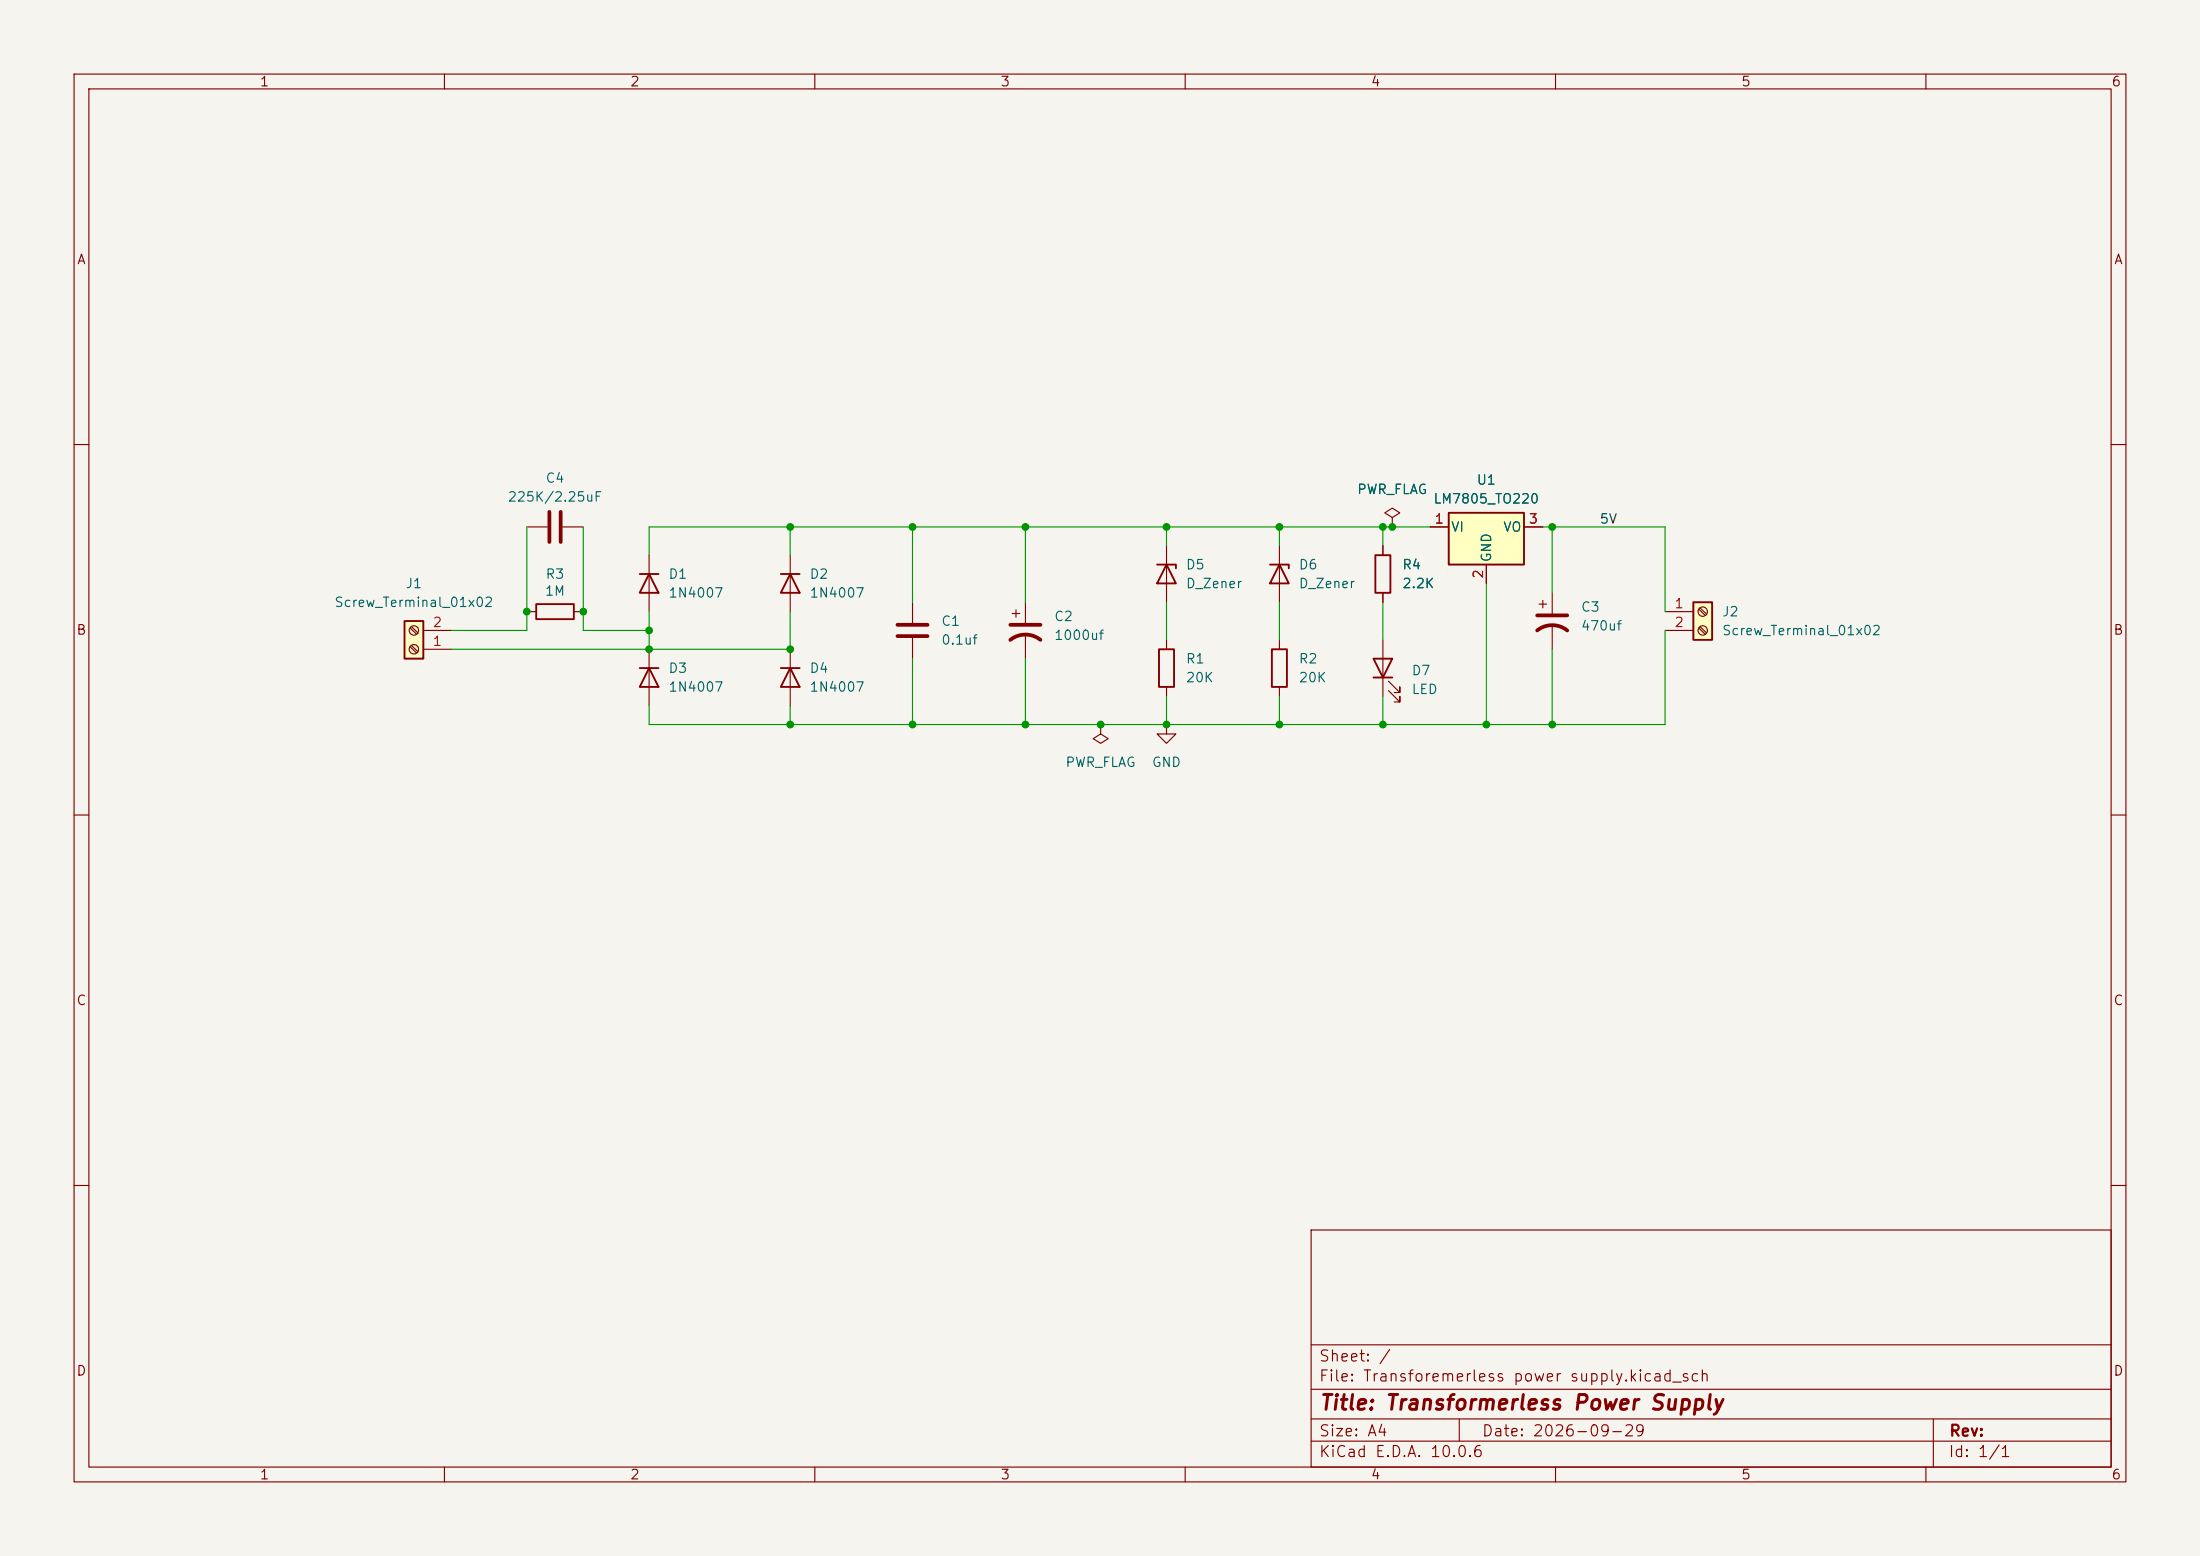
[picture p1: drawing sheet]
(kicad_sch
 (version 20260306)
 (generator "eeschema")
 (generator_version "10.0")
 (paper "A4")
 (title_block
  (title "Transformerless Power Supply")
  (date "2026-09-29"))
 (lib_symbols
  (symbol "Connector:Screw_Terminal_01x02"
   (pin_names
    (offset 1.016) (hide yes)) (exclude_from_sim no) (in_bom yes) (on_board yes)
   (in_pos_files yes)
   (duplicate_pin_numbers_are_jumpers no)
   (property "Reference" "J" (at 0 2.54 0) (show_name no) (do_not_autoplace no) (effects (font (size 1.27 1.27))))
   (property "Value" "Screw_Terminal_01x02" (at 0 -5.08 0) (show_name no) (do_not_autoplace no) (effects (font (size 1.27 1.27))))
   (property "Footprint" "" (at 0 0 0) (show_name no) (do_not_autoplace no) (hide yes) (effects (font (size 1.27 1.27))))
   (property "Datasheet" "" (at 0 0 0) (show_name no) (do_not_autoplace no) (hide yes) (effects (font (size 1.27 1.27))))
   (property "Description" "Generic screw terminal, single row, 01x02, script generated (kicad-library-utils/schlib/autogen/connector/)" (at 0 0 0) (show_name no) (do_not_autoplace no) (hide yes) (effects (font (size 1.27 1.27))))
   (symbol "Screw_Terminal_01x02_1_1"
    (rectangle (start -1.27 1.27) (end 1.27 -3.81) (stroke (width 0.254) (type default)) (fill (type background)))
    (polyline (pts (xy -0.5334 0.3302) (xy 0.3302 -0.508)) (stroke (width 0.1524) (type default)) (fill (type none)))
    (polyline (pts (xy -0.5334 -2.2098) (xy 0.3302 -3.048)) (stroke (width 0.1524) (type default)) (fill (type none)))
    (polyline (pts (xy -0.3556 0.508) (xy 0.508 -0.3302)) (stroke (width 0.1524) (type default)) (fill (type none)))
    (polyline (pts (xy -0.3556 -2.032) (xy 0.508 -2.8702)) (stroke (width 0.1524) (type default)) (fill (type none)))
    (circle (center 0 0) (radius 0.635) (stroke (width 0.1524) (type default)) (fill (type none)))
    (circle (center 0 -2.54) (radius 0.635) (stroke (width 0.1524) (type default)) (fill (type none)))
    (pin passive line (at -5.08 0 0) (length 3.81) (name "Pin_1" (effects (font (size 1.27 1.27)))) (number "1" (effects (font (size 1.27 1.27)))))
    (pin passive line (at -5.08 -2.54 0) (length 3.81) (name "Pin_2" (effects (font (size 1.27 1.27)))) (number "2" (effects (font (size 1.27 1.27))))))
   (embedded_fonts no))
  (symbol "Device:C"
   (pin_numbers (hide yes))
   (pin_names
    (offset 0.254)) (exclude_from_sim no) (in_bom yes) (on_board yes)
   (in_pos_files yes)
   (duplicate_pin_numbers_are_jumpers no)
   (property "Reference" "C" (at 0.635 2.54 0) (show_name no) (do_not_autoplace no) (effects (font (size 1.27 1.27)) (justify left)))
   (property "Value" "C" (at 0.635 -2.54 0) (show_name no) (do_not_autoplace no) (effects (font (size 1.27 1.27)) (justify left)))
   (property "Footprint" "" (at 0.9652 -3.81 0) (show_name no) (do_not_autoplace no) (hide yes) (effects (font (size 1.27 1.27))))
   (property "Datasheet" "" (at 0 0 0) (show_name no) (do_not_autoplace no) (hide yes) (effects (font (size 1.27 1.27))))
   (property "Description" "Unpolarized capacitor" (at 0 0 0) (show_name no) (do_not_autoplace no) (hide yes) (effects (font (size 1.27 1.27))))
   (symbol "C_0_1"
    (polyline (pts (xy -2.032 0.762) (xy 2.032 0.762)) (stroke (width 0.508) (type default)) (fill (type none)))
    (polyline (pts (xy -2.032 -0.762) (xy 2.032 -0.762)) (stroke (width 0.508) (type default)) (fill (type none))))
   (symbol "C_1_1"
    (pin passive line (at 0 3.81 270) (length 2.794) (name "" (effects (font (size 1.27 1.27)))) (number "1" (effects (font (size 1.27 1.27)))))
    (pin passive line (at 0 -3.81 90) (length 2.794) (name "" (effects (font (size 1.27 1.27)))) (number "2" (effects (font (size 1.27 1.27))))))
   (embedded_fonts no))
  (symbol "Device:C_Polarized_US"
   (pin_numbers (hide yes))
   (pin_names
    (offset 0.254) (hide yes)) (exclude_from_sim no) (in_bom yes) (on_board yes)
   (in_pos_files yes)
   (duplicate_pin_numbers_are_jumpers no)
   (property "Reference" "C" (at 0.635 2.54 0) (show_name no) (do_not_autoplace no) (effects (font (size 1.27 1.27)) (justify left)))
   (property "Value" "C_Polarized_US" (at 0.635 -2.54 0) (show_name no) (do_not_autoplace no) (effects (font (size 1.27 1.27)) (justify left)))
   (property "Footprint" "" (at 0 0 0) (show_name no) (do_not_autoplace no) (hide yes) (effects (font (size 1.27 1.27))))
   (property "Datasheet" "" (at 0 0 0) (show_name no) (do_not_autoplace no) (hide yes) (effects (font (size 1.27 1.27))))
   (property "Description" "Polarized capacitor, US symbol" (at 0 0 0) (show_name no) (do_not_autoplace no) (hide yes) (effects (font (size 1.27 1.27))))
   (symbol "C_Polarized_US_0_1"
    (polyline (pts (xy -2.032 0.762) (xy 2.032 0.762)) (stroke (width 0.508) (type default)) (fill (type none)))
    (polyline (pts (xy -1.778 2.286) (xy -0.762 2.286)) (stroke (width 0) (type default)) (fill (type none)))
    (polyline (pts (xy -1.27 1.778) (xy -1.27 2.794)) (stroke (width 0) (type default)) (fill (type none)))
    (arc (start -2.032 -1.27) (mid 0 -0.5572) (end 2.032 -1.27) (stroke (width 0.508) (type default)) (fill (type none))))
   (symbol "C_Polarized_US_1_1"
    (pin passive line (at 0 3.81 270) (length 2.794) (name "" (effects (font (size 1.27 1.27)))) (number "1" (effects (font (size 1.27 1.27)))))
    (pin passive line (at 0 -3.81 90) (length 3.302) (name "" (effects (font (size 1.27 1.27)))) (number "2" (effects (font (size 1.27 1.27))))))
   (embedded_fonts no))
  (symbol "Device:D_Zener"
   (pin_numbers (hide yes))
   (pin_names
    (offset 1.016) (hide yes)) (exclude_from_sim no) (in_bom yes) (on_board yes)
   (in_pos_files yes)
   (duplicate_pin_numbers_are_jumpers no)
   (property "Reference" "D" (at 0 2.54 0) (show_name no) (do_not_autoplace no) (effects (font (size 1.27 1.27))))
   (property "Value" "D_Zener" (at 0 -2.54 0) (show_name no) (do_not_autoplace no) (effects (font (size 1.27 1.27))))
   (property "Footprint" "" (at 0 0 0) (show_name no) (do_not_autoplace no) (hide yes) (effects (font (size 1.27 1.27))))
   (property "Datasheet" "" (at 0 0 0) (show_name no) (do_not_autoplace no) (hide yes) (effects (font (size 1.27 1.27))))
   (property "Description" "Zener diode" (at 0 0 0) (show_name no) (do_not_autoplace no) (hide yes) (effects (font (size 1.27 1.27))))
   (symbol "D_Zener_0_1"
    (polyline (pts (xy -1.27 -1.27) (xy -1.27 1.27) (xy -0.762 1.27)) (stroke (width 0.254) (type default)) (fill (type none)))
    (polyline (pts (xy 1.27 0) (xy -1.27 0)) (stroke (width 0) (type default)) (fill (type none)))
    (polyline (pts (xy 1.27 -1.27) (xy 1.27 1.27) (xy -1.27 0) (xy 1.27 -1.27)) (stroke (width 0.254) (type default)) (fill (type none))))
   (symbol "D_Zener_1_1"
    (pin passive line (at -3.81 0 0) (length 2.54) (name "K" (effects (font (size 1.27 1.27)))) (number "1" (effects (font (size 1.27 1.27)))))
    (pin passive line (at 3.81 0 180) (length 2.54) (name "A" (effects (font (size 1.27 1.27)))) (number "2" (effects (font (size 1.27 1.27))))))
   (embedded_fonts no))
  (symbol "Device:LED"
   (pin_numbers (hide yes))
   (pin_names
    (offset 1.016) (hide yes)) (exclude_from_sim no) (in_bom yes) (on_board yes)
   (in_pos_files yes)
   (duplicate_pin_numbers_are_jumpers no)
   (property "Reference" "D" (at 0 2.54 0) (show_name no) (do_not_autoplace no) (effects (font (size 1.27 1.27))))
   (property "Value" "LED" (at 0 -2.54 0) (show_name no) (do_not_autoplace no) (effects (font (size 1.27 1.27))))
   (property "Footprint" "" (at 0 0 0) (show_name no) (do_not_autoplace no) (hide yes) (effects (font (size 1.27 1.27))))
   (property "Datasheet" "" (at 0 0 0) (show_name no) (do_not_autoplace no) (hide yes) (effects (font (size 1.27 1.27))))
   (property "Description" "Light emitting diode" (at 0 0 0) (show_name no) (do_not_autoplace no) (hide yes) (effects (font (size 1.27 1.27))))
   (property "Sim.Pins" "1=K 2=A" (at 0 0 0) (show_name no) (do_not_autoplace no) (hide yes) (effects (font (size 1.27 1.27))))
   (symbol "LED_0_1"
    (polyline (pts (xy -3.048 -0.762) (xy -4.572 -2.286) (xy -3.81 -2.286) (xy -4.572 -2.286) (xy -4.572 -1.524)) (stroke (width 0) (type default)) (fill (type none)))
    (polyline (pts (xy -1.778 -0.762) (xy -3.302 -2.286) (xy -2.54 -2.286) (xy -3.302 -2.286) (xy -3.302 -1.524)) (stroke (width 0) (type default)) (fill (type none)))
    (polyline (pts (xy -1.27 0) (xy 1.27 0)) (stroke (width 0) (type default)) (fill (type none)))
    (polyline (pts (xy -1.27 -1.27) (xy -1.27 1.27)) (stroke (width 0.254) (type default)) (fill (type none)))
    (polyline (pts (xy 1.27 -1.27) (xy 1.27 1.27) (xy -1.27 0) (xy 1.27 -1.27)) (stroke (width 0.254) (type default)) (fill (type none))))
   (symbol "LED_1_1"
    (pin passive line (at -3.81 0 0) (length 2.54) (name "K" (effects (font (size 1.27 1.27)))) (number "1" (effects (font (size 1.27 1.27)))))
    (pin passive line (at 3.81 0 180) (length 2.54) (name "A" (effects (font (size 1.27 1.27)))) (number "2" (effects (font (size 1.27 1.27))))))
   (embedded_fonts no))
  (symbol "Device:R"
   (pin_numbers (hide yes))
   (pin_names
    (offset 0)) (exclude_from_sim no) (in_bom yes) (on_board yes)
   (in_pos_files yes)
   (duplicate_pin_numbers_are_jumpers no)
   (property "Reference" "R" (at 2.032 0 90) (show_name no) (do_not_autoplace no) (effects (font (size 1.27 1.27))))
   (property "Value" "R" (at 0 0 90) (show_name no) (do_not_autoplace no) (effects (font (size 1.27 1.27))))
   (property "Footprint" "" (at -1.778 0 90) (show_name no) (do_not_autoplace no) (hide yes) (effects (font (size 1.27 1.27))))
   (property "Datasheet" "" (at 0 0 0) (show_name no) (do_not_autoplace no) (hide yes) (effects (font (size 1.27 1.27))))
   (property "Description" "Resistor" (at 0 0 0) (show_name no) (do_not_autoplace no) (hide yes) (effects (font (size 1.27 1.27))))
   (symbol "R_0_1"
    (rectangle (start -1.016 -2.54) (end 1.016 2.54) (stroke (width 0.254) (type default)) (fill (type none))))
   (symbol "R_1_1"
    (pin passive line (at 0 3.81 270) (length 1.27) (name "" (effects (font (size 1.27 1.27)))) (number "1" (effects (font (size 1.27 1.27)))))
    (pin passive line (at 0 -3.81 90) (length 1.27) (name "" (effects (font (size 1.27 1.27)))) (number "2" (effects (font (size 1.27 1.27))))))
   (embedded_fonts no))
  (symbol "Diode:1N4007"
   (pin_numbers (hide yes))
   (pin_names (hide yes)) (exclude_from_sim no) (in_bom yes) (on_board yes)
   (in_pos_files yes)
   (duplicate_pin_numbers_are_jumpers no)
   (property "Reference" "D" (at 0 2.54 0) (show_name no) (do_not_autoplace no) (effects (font (size 1.27 1.27))))
   (property "Value" "1N4007" (at 0 -2.54 0) (show_name no) (do_not_autoplace no) (effects (font (size 1.27 1.27))))
   (property "Footprint" "Diode_THT:D_DO-41_SOD81_P10.16mm_Horizontal" (at 0 -4.445 0) (show_name no) (do_not_autoplace no) (hide yes) (effects (font (size 1.27 1.27))))
   (property "Datasheet" "http://www.vishay.com/docs/88503/1n4001.pdf" (at 0 0 0) (show_name no) (do_not_autoplace no) (hide yes) (effects (font (size 1.27 1.27))))
   (property "Description" "1000V 1A General Purpose Rectifier Diode, DO-41" (at 0 0 0) (show_name no) (do_not_autoplace no) (hide yes) (effects (font (size 1.27 1.27))))
   (property "Sim.Device" "D" (at 0 0 0) (show_name no) (do_not_autoplace no) (hide yes) (effects (font (size 1.27 1.27))))
   (property "Sim.Pins" "1=K 2=A" (at 0 0 0) (show_name no) (do_not_autoplace no) (hide yes) (effects (font (size 1.27 1.27))))
   (symbol "1N4007_0_1"
    (polyline (pts (xy -1.27 1.27) (xy -1.27 -1.27)) (stroke (width 0.254) (type default)) (fill (type none)))
    (polyline (pts (xy 1.27 1.27) (xy 1.27 -1.27) (xy -1.27 0) (xy 1.27 1.27)) (stroke (width 0.254) (type default)) (fill (type none)))
    (polyline (pts (xy 1.27 0) (xy -1.27 0)) (stroke (width 0) (type default)) (fill (type none))))
   (symbol "1N4007_1_1"
    (pin passive line (at -3.81 0 0) (length 2.54) (name "K" (effects (font (size 1.27 1.27)))) (number "1" (effects (font (size 1.27 1.27)))))
    (pin passive line (at 3.81 0 180) (length 2.54) (name "A" (effects (font (size 1.27 1.27)))) (number "2" (effects (font (size 1.27 1.27))))))
   (embedded_fonts no))
  (symbol "Regulator_Linear:LM7805_TO220"
   (pin_names
    (offset 0.254)) (exclude_from_sim no) (in_bom yes) (on_board yes)
   (in_pos_files yes)
   (duplicate_pin_numbers_are_jumpers no)
   (property "Reference" "U" (at -3.81 3.175 0) (show_name no) (do_not_autoplace no) (effects (font (size 1.27 1.27))))
   (property "Value" "LM7805_TO220" (at 0 3.175 0) (show_name no) (do_not_autoplace no) (effects (font (size 1.27 1.27)) (justify left)))
   (property "Footprint" "Package_TO_SOT_THT:TO-220-3_Vertical" (at 0 5.715 0) (show_name no) (do_not_autoplace no) (hide yes) (effects (font (size 1.27 1.27)
    (italic yes))))
   (property "Datasheet" "https://www.onsemi.cn/PowerSolutions/document/MC7800-D.PDF" (at 0 -1.27 0) (show_name no) (do_not_autoplace no) (hide yes) (effects (font (size 1.27 1.27))))
   (property "Description" "Positive 1A 35V Linear Regulator, Fixed Output 5V, TO-220" (at 0 0 0) (show_name no) (do_not_autoplace no) (hide yes) (effects (font (size 1.27 1.27))))
   (symbol "LM7805_TO220_0_1"
    (rectangle (start -5.08 1.905) (end 5.08 -5.08) (stroke (width 0.254) (type default)) (fill (type background))))
   (symbol "LM7805_TO220_1_1"
    (pin power_in line (at -7.62 0 0) (length 2.54) (name "VI" (effects (font (size 1.27 1.27)))) (number "1" (effects (font (size 1.27 1.27)))))
    (pin power_in line (at 0 -7.62 90) (length 2.54) (name "GND" (effects (font (size 1.27 1.27)))) (number "2" (effects (font (size 1.27 1.27)))))
    (pin power_out line (at 7.62 0 180) (length 2.54) (name "VO" (effects (font (size 1.27 1.27)))) (number "3" (effects (font (size 1.27 1.27))))))
   (embedded_fonts no))
  (symbol "power:GND"
   (power global)
   (pin_numbers (hide yes))
   (pin_names
    (offset 0) (hide yes)) (exclude_from_sim no) (in_bom yes) (on_board yes)
   (in_pos_files yes)
   (duplicate_pin_numbers_are_jumpers no)
   (property "Reference" "#PWR" (at 0 -6.35 0) (show_name no) (do_not_autoplace no) (hide yes) (effects (font (size 1.27 1.27))))
   (property "Value" "GND" (at 0 -3.81 0) (show_name no) (do_not_autoplace no) (effects (font (size 1.27 1.27))))
   (property "Footprint" "" (at 0 0 0) (show_name no) (do_not_autoplace no) (hide yes) (effects (font (size 1.27 1.27))))
   (property "Datasheet" "" (at 0 0 0) (show_name no) (do_not_autoplace no) (hide yes) (effects (font (size 1.27 1.27))))
   (property "Description" "Power symbol creates a global label with name \"GND\" , ground" (at 0 0 0) (show_name no) (do_not_autoplace no) (hide yes) (effects (font (size 1.27 1.27))))
   (symbol "GND_0_1"
    (polyline (pts (xy 0 0) (xy 0 -1.27) (xy 1.27 -1.27) (xy 0 -2.54) (xy -1.27 -1.27) (xy 0 -1.27)) (stroke (width 0) (type default)) (fill (type none))))
   (symbol "GND_1_1"
    (pin power_in line (at 0 0 270) (length 0) (name "" (effects (font (size 1.27 1.27)))) (number "1" (effects (font (size 1.27 1.27))))))
   (embedded_fonts no))
  (symbol "power:PWR_FLAG"
   (power global)
   (pin_numbers (hide yes))
   (pin_names
    (offset 0) (hide yes)) (exclude_from_sim no) (in_bom yes) (on_board yes)
   (in_pos_files yes)
   (duplicate_pin_numbers_are_jumpers no)
   (property "Reference" "#FLG" (at 0 1.905 0) (show_name no) (do_not_autoplace no) (hide yes) (effects (font (size 1.27 1.27))))
   (property "Value" "PWR_FLAG" (at 0 3.81 0) (show_name no) (do_not_autoplace no) (effects (font (size 1.27 1.27))))
   (property "Footprint" "" (at 0 0 0) (show_name no) (do_not_autoplace no) (hide yes) (effects (font (size 1.27 1.27))))
   (property "Datasheet" "" (at 0 0 0) (show_name no) (do_not_autoplace no) (hide yes) (effects (font (size 1.27 1.27))))
   (property "Description" "Special symbol for telling ERC where power comes from" (at 0 0 0) (show_name no) (do_not_autoplace no) (hide yes) (effects (font (size 1.27 1.27))))
   (symbol "PWR_FLAG_0_0"
    (pin power_out line (at 0 0 90) (length 0) (name "" (effects (font (size 1.27 1.27)))) (number "1" (effects (font (size 1.27 1.27))))))
   (symbol "PWR_FLAG_0_1"
    (polyline (pts (xy 0 0) (xy 0 1.27) (xy -1.016 1.905) (xy 0 2.54) (xy 1.016 1.905) (xy 0 1.27)) (stroke (width 0) (type default)) (fill (type none))))
   (embedded_fonts no)))
 (junction
  (at 106.68 97.79)
  (diameter 0)
  (color 0 0 0 0))
 (junction
  (at 148.59 97.79)
  (diameter 0)
  (color 0 0 0 0))
 (junction
  (at 209.55 97.79)
  (diameter 0)
  (color 0 0 0 0))
 (junction
  (at 200.66 97.79)
  (diameter 0)
  (color 0 0 0 0))
 (junction
  (at 209.55 71.12)
  (diameter 0)
  (color 0 0 0 0))
 (junction
  (at 138.43 71.12)
  (diameter 0)
  (color 0 0 0 0))
 (junction
  (at 138.43 97.79)
  (diameter 0)
  (color 0 0 0 0))
 (junction
  (at 123.19 71.12)
  (diameter 0)
  (color 0 0 0 0))
 (junction
  (at 157.48 97.79)
  (diameter 0)
  (color 0 0 0 0))
 (junction
  (at 71.12 82.55)
  (diameter 0)
  (color 0 0 0 0))
 (junction
  (at 123.19 97.79)
  (diameter 0)
  (color 0 0 0 0))
 (junction
  (at 187.96 71.12)
  (diameter 0)
  (color 0 0 0 0))
 (junction
  (at 106.68 71.12)
  (diameter 0)
  (color 0 0 0 0))
 (junction
  (at 87.63 85.09)
  (diameter 0)
  (color 0 0 0 0))
 (junction
  (at 172.72 97.79)
  (diameter 0)
  (color 0 0 0 0))
 (junction
  (at 186.69 71.12)
  (diameter 0)
  (color 0 0 0 0))
 (junction
  (at 172.72 71.12)
  (diameter 0)
  (color 0 0 0 0))
 (junction
  (at 78.74 82.55)
  (diameter 0)
  (color 0 0 0 0))
 (junction
  (at 157.48 71.12)
  (diameter 0)
  (color 0 0 0 0))
 (junction
  (at 106.68 87.63)
  (diameter 0)
  (color 0 0 0 0))
 (junction
  (at 186.69 97.79)
  (diameter 0)
  (color 0 0 0 0))
 (junction
  (at 87.63 87.63)
  (diameter 0)
  (color 0 0 0 0))
 (wire
  (pts (xy 87.63 85.09) (xy 87.63 87.63))
  (stroke (width 0) (type default)))
 (wire
  (pts (xy 157.48 93.98) (xy 157.48 97.79))
  (stroke (width 0) (type default)))
 (wire
  (pts (xy 208.28 71.12) (xy 209.55 71.12))
  (stroke (width 0) (type default)))
 (wire
  (pts (xy 172.72 71.12) (xy 172.72 73.66))
  (stroke (width 0) (type default)))
 (wire
  (pts (xy 187.96 71.12) (xy 193.04 71.12))
  (stroke (width 0) (type default)))
 (wire
  (pts (xy 106.68 97.79) (xy 148.59 97.79))
  (stroke (width 0) (type default)))
 (wire
  (pts (xy 87.63 97.79) (xy 106.68 97.79))
  (stroke (width 0) (type default)))
 (wire
  (pts (xy 224.79 71.12) (xy 224.79 82.55))
  (stroke (width 0) (type default)))
 (wire
  (pts (xy 157.48 71.12) (xy 157.48 73.66))
  (stroke (width 0) (type default)))
 (wire
  (pts (xy 209.55 80.01) (xy 209.55 71.12))
  (stroke (width 0) (type default)))
 (wire
  (pts (xy 106.68 71.12) (xy 186.69 71.12))
  (stroke (width 0) (type default)))
 (wire
  (pts (xy 200.66 78.74) (xy 200.66 97.79))
  (stroke (width 0) (type default)))
 (wire
  (pts (xy 106.68 71.12) (xy 106.68 74.93))
  (stroke (width 0) (type default)))
 (wire
  (pts (xy 209.55 87.63) (xy 209.55 97.79))
  (stroke (width 0) (type default)))
 (wire
  (pts (xy 78.74 85.09) (xy 87.63 85.09))
  (stroke (width 0) (type default)))
 (wire
  (pts (xy 186.69 71.12) (xy 187.96 71.12))
  (stroke (width 0) (type default)))
 (wire
  (pts (xy 186.69 73.66) (xy 186.69 71.12))
  (stroke (width 0) (type default)))
 (wire
  (pts (xy 87.63 87.63) (xy 106.68 87.63))
  (stroke (width 0) (type default)))
 (wire
  (pts (xy 186.69 93.98) (xy 186.69 97.79))
  (stroke (width 0) (type default)))
 (wire
  (pts (xy 71.12 82.55) (xy 71.12 85.09))
  (stroke (width 0) (type default)))
 (wire
  (pts (xy 209.55 71.12) (xy 224.79 71.12))
  (stroke (width 0) (type default)))
 (wire
  (pts (xy 60.96 85.09) (xy 71.12 85.09))
  (stroke (width 0) (type default)))
 (wire
  (pts (xy 106.68 95.25) (xy 106.68 97.79))
  (stroke (width 0) (type default)))
 (wire
  (pts (xy 186.69 81.28) (xy 186.69 86.36))
  (stroke (width 0) (type default)))
 (wire
  (pts (xy 148.59 97.79) (xy 186.69 97.79))
  (stroke (width 0) (type default)))
 (wire
  (pts (xy 123.19 88.9) (xy 123.19 97.79))
  (stroke (width 0) (type default)))
 (wire
  (pts (xy 78.74 82.55) (xy 78.74 85.09))
  (stroke (width 0) (type default)))
 (wire
  (pts (xy 186.69 97.79) (xy 224.79 97.79))
  (stroke (width 0) (type default)))
 (wire
  (pts (xy 138.43 88.9) (xy 138.43 97.79))
  (stroke (width 0) (type default)))
 (wire
  (pts (xy 138.43 81.28) (xy 138.43 71.12))
  (stroke (width 0) (type default)))
 (wire
  (pts (xy 172.72 81.28) (xy 172.72 86.36))
  (stroke (width 0) (type default)))
 (wire
  (pts (xy 87.63 74.93) (xy 87.63 71.12))
  (stroke (width 0) (type default)))
 (wire
  (pts (xy 172.72 93.98) (xy 172.72 97.79))
  (stroke (width 0) (type default)))
 (wire
  (pts (xy 60.96 87.63) (xy 87.63 87.63))
  (stroke (width 0) (type default)))
 (wire
  (pts (xy 87.63 71.12) (xy 106.68 71.12))
  (stroke (width 0) (type default)))
 (wire
  (pts (xy 71.12 71.12) (xy 71.12 82.55))
  (stroke (width 0) (type default)))
 (wire
  (pts (xy 87.63 82.55) (xy 87.63 85.09))
  (stroke (width 0) (type default)))
 (wire
  (pts (xy 157.48 81.28) (xy 157.48 86.36))
  (stroke (width 0) (type default)))
 (wire
  (pts (xy 123.19 81.28) (xy 123.19 71.12))
  (stroke (width 0) (type default)))
 (wire
  (pts (xy 87.63 95.25) (xy 87.63 97.79))
  (stroke (width 0) (type default)))
 (wire
  (pts (xy 78.74 71.12) (xy 78.74 82.55))
  (stroke (width 0) (type default)))
 (wire
  (pts (xy 224.79 85.09) (xy 224.79 97.79))
  (stroke (width 0) (type default)))
 (wire
  (pts (xy 106.68 82.55) (xy 106.68 87.63))
  (stroke (width 0) (type default)))
 (label "5V"
  (at 215.9 71.12 0)
  (effects (font (size 1.27 1.27)) (justify left bottom)))
 (symbol
  (lib_id "Device:C")
  (at 123.19 85.09 0)
  (unit 1)
  (body_style 1)
  (exclude_from_sim no)
  (in_bom yes)
  (on_board yes)
  (in_pos_files yes)
  (dnp no)
  (fields_autoplaced yes)
  (property "Reference" "C1" (at 127 83.8199 0) (show_name no) (do_not_autoplace no) (effects (font (size 1.27 1.27)) (justify left)))
  (property "Value" "0.1uf" (at 127 86.3599 0) (show_name no) (do_not_autoplace no) (effects (font (size 1.27 1.27)) (justify left)))
  (property "Footprint" "Capacitor_THT:C_Disc_D4.7mm_W2.5mm_P5.00mm" (at 124.1552 88.9 0) (hide yes) (show_name no) (do_not_autoplace no) (effects (font (size 1.27 1.27))))
  (property "Datasheet" "" (at 123.19 85.09 0) (hide yes) (show_name no) (do_not_autoplace no) (effects (font (size 1.27 1.27))))
  (property "Description" "Unpolarized capacitor" (at 123.19 85.09 0) (hide yes) (show_name no) (do_not_autoplace no) (effects (font (size 1.27 1.27))))
  (pin "1")
  (pin "2"))
 (symbol
  (lib_id "Device:C_Polarized_US")
  (at 209.55 83.82 0)
  (unit 1)
  (body_style 1)
  (exclude_from_sim no)
  (in_bom yes)
  (on_board yes)
  (in_pos_files yes)
  (dnp no)
  (fields_autoplaced yes)
  (property "Reference" "C3" (at 213.36 81.9149 0) (show_name no) (do_not_autoplace no) (effects (font (size 1.27 1.27)) (justify left)))
  (property "Value" "470uf" (at 213.36 84.4549 0) (show_name no) (do_not_autoplace no) (effects (font (size 1.27 1.27)) (justify left)))
  (property "Footprint" "Capacitor_THT:CP_Radial_D10.0mm_P3.50mm" (at 209.55 83.82 0) (hide yes) (show_name no) (do_not_autoplace no) (effects (font (size 1.27 1.27))))
  (property "Datasheet" "" (at 209.55 83.82 0) (hide yes) (show_name no) (do_not_autoplace no) (effects (font (size 1.27 1.27))))
  (property "Description" "Polarized capacitor, US symbol" (at 209.55 83.82 0) (hide yes) (show_name no) (do_not_autoplace no) (effects (font (size 1.27 1.27))))
  (pin "2")
  (pin "1"))
 (symbol
  (lib_id "Diode:1N4007")
  (at 87.63 78.74 270)
  (unit 1)
  (body_style 1)
  (exclude_from_sim no)
  (in_bom yes)
  (on_board yes)
  (in_pos_files yes)
  (dnp no)
  (fields_autoplaced yes)
  (property "Reference" "D1" (at 90.17 77.4699 90) (show_name no) (do_not_autoplace no) (effects (font (size 1.27 1.27)) (justify left)))
  (property "Value" "1N4007" (at 90.17 80.0099 90) (show_name no) (do_not_autoplace no) (effects (font (size 1.27 1.27)) (justify left)))
  (property "Footprint" "Diode_THT:D_DO-41_SOD81_P10.16mm_Horizontal" (at 83.185 78.74 0) (hide yes) (show_name no) (do_not_autoplace no) (effects (font (size 1.27 1.27))))
  (property "Datasheet" "http://www.vishay.com/docs/88503/1n4001.pdf" (at 87.63 78.74 0) (hide yes) (show_name no) (do_not_autoplace no) (effects (font (size 1.27 1.27))))
  (property "Description" "1000V 1A General Purpose Rectifier Diode, DO-41" (at 87.63 78.74 0) (hide yes) (show_name no) (do_not_autoplace no) (effects (font (size 1.27 1.27))))
  (property "Sim.Device" "D" (at 87.63 78.74 0) (hide yes) (show_name no) (do_not_autoplace no) (effects (font (size 1.27 1.27))))
  (property "Sim.Pins" "1=K 2=A" (at 87.63 78.74 0) (hide yes) (show_name no) (do_not_autoplace no) (effects (font (size 1.27 1.27))))
  (pin "1")
  (pin "2"))
 (symbol
  (lib_id "Diode:1N4007")
  (at 106.68 91.44 270)
  (unit 1)
  (body_style 1)
  (exclude_from_sim no)
  (in_bom yes)
  (on_board yes)
  (in_pos_files yes)
  (dnp no)
  (fields_autoplaced yes)
  (property "Reference" "D4" (at 109.22 90.1699 90) (show_name no) (do_not_autoplace no) (effects (font (size 1.27 1.27)) (justify left)))
  (property "Value" "1N4007" (at 109.22 92.7099 90) (show_name no) (do_not_autoplace no) (effects (font (size 1.27 1.27)) (justify left)))
  (property "Footprint" "Diode_THT:D_DO-41_SOD81_P10.16mm_Horizontal" (at 102.235 91.44 0) (hide yes) (show_name no) (do_not_autoplace no) (effects (font (size 1.27 1.27))))
  (property "Datasheet" "http://www.vishay.com/docs/88503/1n4001.pdf" (at 106.68 91.44 0) (hide yes) (show_name no) (do_not_autoplace no) (effects (font (size 1.27 1.27))))
  (property "Description" "1000V 1A General Purpose Rectifier Diode, DO-41" (at 106.68 91.44 0) (hide yes) (show_name no) (do_not_autoplace no) (effects (font (size 1.27 1.27))))
  (property "Sim.Device" "D" (at 106.68 91.44 0) (hide yes) (show_name no) (do_not_autoplace no) (effects (font (size 1.27 1.27))))
  (property "Sim.Pins" "1=K 2=A" (at 106.68 91.44 0) (hide yes) (show_name no) (do_not_autoplace no) (effects (font (size 1.27 1.27))))
  (pin "1")
  (pin "2"))
 (symbol
  (lib_id "Device:D_Zener")
  (at 157.48 77.47 270)
  (unit 1)
  (body_style 1)
  (exclude_from_sim no)
  (in_bom yes)
  (on_board yes)
  (in_pos_files yes)
  (dnp no)
  (fields_autoplaced yes)
  (property "Reference" "D5" (at 160.02 76.1999 90) (show_name no) (do_not_autoplace no) (effects (font (size 1.27 1.27)) (justify left)))
  (property "Value" "D_Zener" (at 160.02 78.7399 90) (show_name no) (do_not_autoplace no) (effects (font (size 1.27 1.27)) (justify left)))
  (property "Footprint" "Diode_THT:D_A-405_P7.62mm_Horizontal" (at 157.48 77.47 0) (hide yes) (show_name no) (do_not_autoplace no) (effects (font (size 1.27 1.27))))
  (property "Datasheet" "" (at 157.48 77.47 0) (hide yes) (show_name no) (do_not_autoplace no) (effects (font (size 1.27 1.27))))
  (property "Description" "Zener diode" (at 157.48 77.47 0) (hide yes) (show_name no) (do_not_autoplace no) (effects (font (size 1.27 1.27))))
  (pin "2")
  (pin "1"))
 (symbol
  (lib_id "Device:D_Zener")
  (at 172.72 77.47 270)
  (unit 1)
  (body_style 1)
  (exclude_from_sim no)
  (in_bom yes)
  (on_board yes)
  (in_pos_files yes)
  (dnp no)
  (fields_autoplaced yes)
  (property "Reference" "D6" (at 175.26 76.1999 90) (show_name no) (do_not_autoplace no) (effects (font (size 1.27 1.27)) (justify left)))
  (property "Value" "D_Zener" (at 175.26 78.7399 90) (show_name no) (do_not_autoplace no) (effects (font (size 1.27 1.27)) (justify left)))
  (property "Footprint" "Diode_THT:D_A-405_P7.62mm_Horizontal" (at 172.72 77.47 0) (hide yes) (show_name no) (do_not_autoplace no) (effects (font (size 1.27 1.27))))
  (property "Datasheet" "" (at 172.72 77.47 0) (hide yes) (show_name no) (do_not_autoplace no) (effects (font (size 1.27 1.27))))
  (property "Description" "Zener diode" (at 172.72 77.47 0) (hide yes) (show_name no) (do_not_autoplace no) (effects (font (size 1.27 1.27))))
  (pin "2")
  (pin "1"))
 (symbol
  (lib_id "Regulator_Linear:LM7805_TO220")
  (at 200.66 71.12 0)
  (unit 1)
  (body_style 1)
  (exclude_from_sim no)
  (in_bom yes)
  (on_board yes)
  (in_pos_files yes)
  (dnp no)
  (fields_autoplaced yes)
  (property "Reference" "U1" (at 200.66 64.77 0) (show_name no) (do_not_autoplace no) (effects (font (size 1.27 1.27))))
  (property "Value" "LM7805_TO220" (at 200.66 67.31 0) (show_name no) (do_not_autoplace no) (effects (font (size 1.27 1.27))))
  (property "Footprint" "Package_TO_SOT_THT:TO-220-3_Vertical" (at 200.66 65.405 0) (hide yes) (show_name no) (do_not_autoplace no) (effects (font (size 1.27 1.27)
    (italic yes))))
  (property "Datasheet" "https://www.onsemi.cn/PowerSolutions/document/MC7800-D.PDF" (at 200.66 72.39 0) (hide yes) (show_name no) (do_not_autoplace no) (effects (font (size 1.27 1.27))))
  (property "Description" "Positive 1A 35V Linear Regulator, Fixed Output 5V, TO-220" (at 200.66 71.12 0) (hide yes) (show_name no) (do_not_autoplace no) (effects (font (size 1.27 1.27))))
  (pin "3")
  (pin "2")
  (pin "1"))
 (symbol
  (lib_id "Connector:Screw_Terminal_01x02")
  (at 55.88 87.63 180)
  (unit 1)
  (body_style 1)
  (exclude_from_sim no)
  (in_bom yes)
  (on_board yes)
  (in_pos_files yes)
  (dnp no)
  (fields_autoplaced yes)
  (property "Reference" "J1" (at 55.88 78.74 0) (show_name no) (do_not_autoplace no) (effects (font (size 1.27 1.27))))
  (property "Value" "Screw_Terminal_01x02" (at 55.88 81.28 0) (show_name no) (do_not_autoplace no) (effects (font (size 1.27 1.27))))
  (property "Footprint" "TerminalBlock:TerminalBlock_Xinya_XY308-2.54-2P_1x02_P2.54mm_Horizontal" (at 55.88 87.63 0) (hide yes) (show_name no) (do_not_autoplace no) (effects (font (size 1.27 1.27))))
  (property "Datasheet" "" (at 55.88 87.63 0) (hide yes) (show_name no) (do_not_autoplace no) (effects (font (size 1.27 1.27))))
  (property "Description" "Generic screw terminal, single row, 01x02, script generated (kicad-library-utils/schlib/autogen/connector/)" (at 55.88 87.63 0) (hide yes) (show_name no) (do_not_autoplace no) (effects (font (size 1.27 1.27))))
  (pin "1")
  (pin "2"))
 (symbol
  (lib_id "Device:R")
  (at 74.93 82.55 90)
  (unit 1)
  (body_style 1)
  (exclude_from_sim no)
  (in_bom yes)
  (on_board yes)
  (in_pos_files yes)
  (dnp no)
  (property "Reference" "R3" (at 74.93 77.47 90) (show_name no) (do_not_autoplace no) (effects (font (size 1.27 1.27))))
  (property "Value" "1M" (at 74.93 79.756 90) (show_name no) (do_not_autoplace no) (effects (font (size 1.27 1.27))))
  (property "Footprint" "Resistor_THT:R_Axial_DIN0207_L6.3mm_D2.5mm_P10.16mm_Horizontal" (at 74.93 84.328 90) (hide yes) (show_name no) (do_not_autoplace no) (effects (font (size 1.27 1.27))))
  (property "Datasheet" "" (at 74.93 82.55 0) (hide yes) (show_name no) (do_not_autoplace no) (effects (font (size 1.27 1.27))))
  (property "Description" "Resistor" (at 74.93 82.55 0) (hide yes) (show_name no) (do_not_autoplace no) (effects (font (size 1.27 1.27))))
  (pin "1")
  (pin "2"))
 (symbol
  (lib_id "power:PWR_FLAG")
  (at 187.96 71.12 0)
  (unit 1)
  (body_style 1)
  (exclude_from_sim no)
  (in_bom yes)
  (on_board yes)
  (in_pos_files yes)
  (dnp no)
  (fields_autoplaced yes)
  (property "Reference" "#FLG02" (at 187.96 69.215 0) (hide yes) (show_name no) (do_not_autoplace no) (effects (font (size 1.27 1.27))))
  (property "Value" "PWR_FLAG" (at 187.96 66.04 0) (show_name no) (do_not_autoplace no) (effects (font (size 1.27 1.27))))
  (property "Footprint" "" (at 187.96 71.12 0) (hide yes) (show_name no) (do_not_autoplace no) (effects (font (size 1.27 1.27))))
  (property "Datasheet" "" (at 187.96 71.12 0) (hide yes) (show_name no) (do_not_autoplace no) (effects (font (size 1.27 1.27))))
  (property "Description" "Special symbol for telling ERC where power comes from" (at 187.96 71.12 0) (hide yes) (show_name no) (do_not_autoplace no) (effects (font (size 1.27 1.27))))
  (pin "1"))
 (symbol
  (lib_id "Diode:1N4007")
  (at 106.68 78.74 270)
  (unit 1)
  (body_style 1)
  (exclude_from_sim no)
  (in_bom yes)
  (on_board yes)
  (in_pos_files yes)
  (dnp no)
  (fields_autoplaced yes)
  (property "Reference" "D2" (at 109.22 77.4699 90) (show_name no) (do_not_autoplace no) (effects (font (size 1.27 1.27)) (justify left)))
  (property "Value" "1N4007" (at 109.22 80.0099 90) (show_name no) (do_not_autoplace no) (effects (font (size 1.27 1.27)) (justify left)))
  (property "Footprint" "Diode_THT:D_DO-41_SOD81_P10.16mm_Horizontal" (at 102.235 78.74 0) (hide yes) (show_name no) (do_not_autoplace no) (effects (font (size 1.27 1.27))))
  (property "Datasheet" "http://www.vishay.com/docs/88503/1n4001.pdf" (at 106.68 78.74 0) (hide yes) (show_name no) (do_not_autoplace no) (effects (font (size 1.27 1.27))))
  (property "Description" "1000V 1A General Purpose Rectifier Diode, DO-41" (at 106.68 78.74 0) (hide yes) (show_name no) (do_not_autoplace no) (effects (font (size 1.27 1.27))))
  (property "Sim.Device" "D" (at 106.68 78.74 0) (hide yes) (show_name no) (do_not_autoplace no) (effects (font (size 1.27 1.27))))
  (property "Sim.Pins" "1=K 2=A" (at 106.68 78.74 0) (hide yes) (show_name no) (do_not_autoplace no) (effects (font (size 1.27 1.27))))
  (pin "1")
  (pin "2"))
 (symbol
  (lib_id "Device:LED")
  (at 186.69 90.17 90)
  (unit 1)
  (body_style 1)
  (exclude_from_sim no)
  (in_bom yes)
  (on_board yes)
  (in_pos_files yes)
  (dnp no)
  (fields_autoplaced yes)
  (property "Reference" "D7" (at 190.5 90.4874 90) (show_name no) (do_not_autoplace no) (effects (font (size 1.27 1.27)) (justify right)))
  (property "Value" "LED" (at 190.5 93.0274 90) (show_name no) (do_not_autoplace no) (effects (font (size 1.27 1.27)) (justify right)))
  (property "Footprint" "LED_THT:LED_D5.0mm" (at 186.69 90.17 0) (hide yes) (show_name no) (do_not_autoplace no) (effects (font (size 1.27 1.27))))
  (property "Datasheet" "" (at 186.69 90.17 0) (hide yes) (show_name no) (do_not_autoplace no) (effects (font (size 1.27 1.27))))
  (property "Description" "Light emitting diode" (at 186.69 90.17 0) (hide yes) (show_name no) (do_not_autoplace no) (effects (font (size 1.27 1.27))))
  (property "Sim.Pins" "1=K 2=A" (at 186.69 90.17 0) (hide yes) (show_name no) (do_not_autoplace no) (effects (font (size 1.27 1.27))))
  (pin "2")
  (pin "1"))
 (symbol
  (lib_id "Device:R")
  (at 186.69 77.47 0)
  (unit 1)
  (body_style 1)
  (exclude_from_sim no)
  (in_bom yes)
  (on_board yes)
  (in_pos_files yes)
  (dnp no)
  (fields_autoplaced yes)
  (property "Reference" "R4" (at 189.23 76.1999 0) (show_name no) (do_not_autoplace no) (effects (font (size 1.27 1.27)) (justify left)))
  (property "Value" "2.2K" (at 189.23 78.7399 0) (show_name no) (do_not_autoplace no) (effects (font (size 1.27 1.27)) (justify left)))
  (property "Footprint" "Resistor_THT:R_Axial_DIN0207_L6.3mm_D2.5mm_P10.16mm_Horizontal" (at 184.912 77.47 90) (hide yes) (show_name no) (do_not_autoplace no) (effects (font (size 1.27 1.27))))
  (property "Datasheet" "" (at 186.69 77.47 0) (hide yes) (show_name no) (do_not_autoplace no) (effects (font (size 1.27 1.27))))
  (property "Description" "Resistor" (at 186.69 77.47 0) (hide yes) (show_name no) (do_not_autoplace no) (effects (font (size 1.27 1.27))))
  (pin "1")
  (pin "2"))
 (symbol
  (lib_id "Device:C_Polarized_US")
  (at 138.43 85.09 0)
  (unit 1)
  (body_style 1)
  (exclude_from_sim no)
  (in_bom yes)
  (on_board yes)
  (in_pos_files yes)
  (dnp no)
  (fields_autoplaced yes)
  (property "Reference" "C2" (at 142.24 83.1849 0) (show_name no) (do_not_autoplace no) (effects (font (size 1.27 1.27)) (justify left)))
  (property "Value" "1000uf" (at 142.24 85.7249 0) (show_name no) (do_not_autoplace no) (effects (font (size 1.27 1.27)) (justify left)))
  (property "Footprint" "Capacitor_THT:CP_Radial_D10.0mm_P5.00mm" (at 138.43 85.09 0) (hide yes) (show_name no) (do_not_autoplace no) (effects (font (size 1.27 1.27))))
  (property "Datasheet" "" (at 138.43 85.09 0) (hide yes) (show_name no) (do_not_autoplace no) (effects (font (size 1.27 1.27))))
  (property "Description" "Polarized capacitor, US symbol" (at 138.43 85.09 0) (hide yes) (show_name no) (do_not_autoplace no) (effects (font (size 1.27 1.27))))
  (pin "2")
  (pin "1"))
 (symbol
  (lib_id "power:PWR_FLAG")
  (at 148.59 97.79 180)
  (unit 1)
  (body_style 1)
  (exclude_from_sim no)
  (in_bom yes)
  (on_board yes)
  (in_pos_files yes)
  (dnp no)
  (fields_autoplaced yes)
  (property "Reference" "#FLG03" (at 148.59 99.695 0) (hide yes) (show_name no) (do_not_autoplace no) (effects (font (size 1.27 1.27))))
  (property "Value" "PWR_FLAG" (at 148.59 102.87 0) (show_name no) (do_not_autoplace no) (effects (font (size 1.27 1.27))))
  (property "Footprint" "" (at 148.59 97.79 0) (hide yes) (show_name no) (do_not_autoplace no) (effects (font (size 1.27 1.27))))
  (property "Datasheet" "" (at 148.59 97.79 0) (hide yes) (show_name no) (do_not_autoplace no) (effects (font (size 1.27 1.27))))
  (property "Description" "Special symbol for telling ERC where power comes from" (at 148.59 97.79 0) (hide yes) (show_name no) (do_not_autoplace no) (effects (font (size 1.27 1.27))))
  (pin "1"))
 (symbol
  (lib_id "power:GND")
  (at 157.48 97.79 0)
  (unit 1)
  (body_style 1)
  (exclude_from_sim no)
  (in_bom yes)
  (on_board yes)
  (in_pos_files yes)
  (dnp no)
  (fields_autoplaced yes)
  (property "Reference" "#PWR01" (at 157.48 104.14 0) (hide yes) (show_name no) (do_not_autoplace no) (effects (font (size 1.27 1.27))))
  (property "Value" "GND" (at 157.48 102.87 0) (show_name no) (do_not_autoplace no) (effects (font (size 1.27 1.27))))
  (property "Footprint" "" (at 157.48 97.79 0) (hide yes) (show_name no) (do_not_autoplace no) (effects (font (size 1.27 1.27))))
  (property "Datasheet" "" (at 157.48 97.79 0) (hide yes) (show_name no) (do_not_autoplace no) (effects (font (size 1.27 1.27))))
  (property "Description" "Power symbol creates a global label with name \"GND\" , ground" (at 157.48 97.79 0) (hide yes) (show_name no) (do_not_autoplace no) (effects (font (size 1.27 1.27))))
  (pin "1"))
 (symbol
  (lib_id "Diode:1N4007")
  (at 87.63 91.44 270)
  (unit 1)
  (body_style 1)
  (exclude_from_sim no)
  (in_bom yes)
  (on_board yes)
  (in_pos_files yes)
  (dnp no)
  (fields_autoplaced yes)
  (property "Reference" "D3" (at 90.17 90.1699 90) (show_name no) (do_not_autoplace no) (effects (font (size 1.27 1.27)) (justify left)))
  (property "Value" "1N4007" (at 90.17 92.7099 90) (show_name no) (do_not_autoplace no) (effects (font (size 1.27 1.27)) (justify left)))
  (property "Footprint" "Diode_THT:D_DO-41_SOD81_P10.16mm_Horizontal" (at 83.185 91.44 0) (hide yes) (show_name no) (do_not_autoplace no) (effects (font (size 1.27 1.27))))
  (property "Datasheet" "http://www.vishay.com/docs/88503/1n4001.pdf" (at 87.63 91.44 0) (hide yes) (show_name no) (do_not_autoplace no) (effects (font (size 1.27 1.27))))
  (property "Description" "1000V 1A General Purpose Rectifier Diode, DO-41" (at 87.63 91.44 0) (hide yes) (show_name no) (do_not_autoplace no) (effects (font (size 1.27 1.27))))
  (property "Sim.Device" "D" (at 87.63 91.44 0) (hide yes) (show_name no) (do_not_autoplace no) (effects (font (size 1.27 1.27))))
  (property "Sim.Pins" "1=K 2=A" (at 87.63 91.44 0) (hide yes) (show_name no) (do_not_autoplace no) (effects (font (size 1.27 1.27))))
  (pin "1")
  (pin "2"))
 (symbol
  (lib_id "Device:R")
  (at 157.48 90.17 0)
  (unit 1)
  (body_style 1)
  (exclude_from_sim no)
  (in_bom yes)
  (on_board yes)
  (in_pos_files yes)
  (dnp no)
  (fields_autoplaced yes)
  (property "Reference" "R1" (at 160.02 88.8999 0) (show_name no) (do_not_autoplace no) (effects (font (size 1.27 1.27)) (justify left)))
  (property "Value" "20K" (at 160.02 91.4399 0) (show_name no) (do_not_autoplace no) (effects (font (size 1.27 1.27)) (justify left)))
  (property "Footprint" "Resistor_THT:R_Axial_DIN0207_L6.3mm_D2.5mm_P10.16mm_Horizontal" (at 155.702 90.17 90) (hide yes) (show_name no) (do_not_autoplace no) (effects (font (size 1.27 1.27))))
  (property "Datasheet" "" (at 157.48 90.17 0) (hide yes) (show_name no) (do_not_autoplace no) (effects (font (size 1.27 1.27))))
  (property "Description" "Resistor" (at 157.48 90.17 0) (hide yes) (show_name no) (do_not_autoplace no) (effects (font (size 1.27 1.27))))
  (pin "1")
  (pin "2"))
 (symbol
  (lib_id "Connector:Screw_Terminal_01x02")
  (at 229.87 82.55 0)
  (unit 1)
  (body_style 1)
  (exclude_from_sim no)
  (in_bom yes)
  (on_board yes)
  (in_pos_files yes)
  (dnp no)
  (fields_autoplaced yes)
  (property "Reference" "J2" (at 232.41 82.5499 0) (show_name no) (do_not_autoplace no) (effects (font (size 1.27 1.27)) (justify left)))
  (property "Value" "Screw_Terminal_01x02" (at 232.41 85.0899 0) (show_name no) (do_not_autoplace no) (effects (font (size 1.27 1.27)) (justify left)))
  (property "Footprint" "TerminalBlock:TerminalBlock_Xinya_XY308-2.54-2P_1x02_P2.54mm_Horizontal" (at 229.87 82.55 0) (hide yes) (show_name no) (do_not_autoplace no) (effects (font (size 1.27 1.27))))
  (property "Datasheet" "" (at 229.87 82.55 0) (hide yes) (show_name no) (do_not_autoplace no) (effects (font (size 1.27 1.27))))
  (property "Description" "Generic screw terminal, single row, 01x02, script generated (kicad-library-utils/schlib/autogen/connector/)" (at 229.87 82.55 0) (hide yes) (show_name no) (do_not_autoplace no) (effects (font (size 1.27 1.27))))
  (pin "1")
  (pin "2"))
 (symbol
  (lib_id "Device:C")
  (at 74.93 71.12 90)
  (unit 1)
  (body_style 1)
  (exclude_from_sim no)
  (in_bom yes)
  (on_board yes)
  (in_pos_files yes)
  (dnp no)
  (property "Reference" "C4" (at 74.93 64.516 90) (show_name no) (do_not_autoplace no) (effects (font (size 1.27 1.27))))
  (property "Value" "225K/2.25uF" (at 74.93 67.056 90) (show_name no) (do_not_autoplace no) (effects (font (size 1.27 1.27))))
  (property "Footprint" "Capacitor_THT:C_Rect_L18.0mm_W6.0mm_P15.00mm_FKS3_FKP3" (at 78.74 70.1548 0) (hide yes) (show_name no) (do_not_autoplace no) (effects (font (size 1.27 1.27))))
  (property "Datasheet" "" (at 74.93 71.12 0) (hide yes) (show_name no) (do_not_autoplace no) (effects (font (size 1.27 1.27))))
  (property "Description" "Unpolarized capacitor" (at 74.93 71.12 0) (hide yes) (show_name no) (do_not_autoplace no) (effects (font (size 1.27 1.27))))
  (pin "1")
  (pin "2"))
 (symbol
  (lib_id "Device:R")
  (at 172.72 90.17 0)
  (unit 1)
  (body_style 1)
  (exclude_from_sim no)
  (in_bom yes)
  (on_board yes)
  (in_pos_files yes)
  (dnp no)
  (fields_autoplaced yes)
  (property "Reference" "R2" (at 175.26 88.8999 0) (show_name no) (do_not_autoplace no) (effects (font (size 1.27 1.27)) (justify left)))
  (property "Value" "20K" (at 175.26 91.4399 0) (show_name no) (do_not_autoplace no) (effects (font (size 1.27 1.27)) (justify left)))
  (property "Footprint" "Resistor_THT:R_Axial_DIN0207_L6.3mm_D2.5mm_P10.16mm_Horizontal" (at 170.942 90.17 90) (hide yes) (show_name no) (do_not_autoplace no) (effects (font (size 1.27 1.27))))
  (property "Datasheet" "" (at 172.72 90.17 0) (hide yes) (show_name no) (do_not_autoplace no) (effects (font (size 1.27 1.27))))
  (property "Description" "Resistor" (at 172.72 90.17 0) (hide yes) (show_name no) (do_not_autoplace no) (effects (font (size 1.27 1.27))))
  (pin "1")
  (pin "2"))
 (sheet_instances
  (path ""
   (page "1")))
 (embedded_fonts no))
